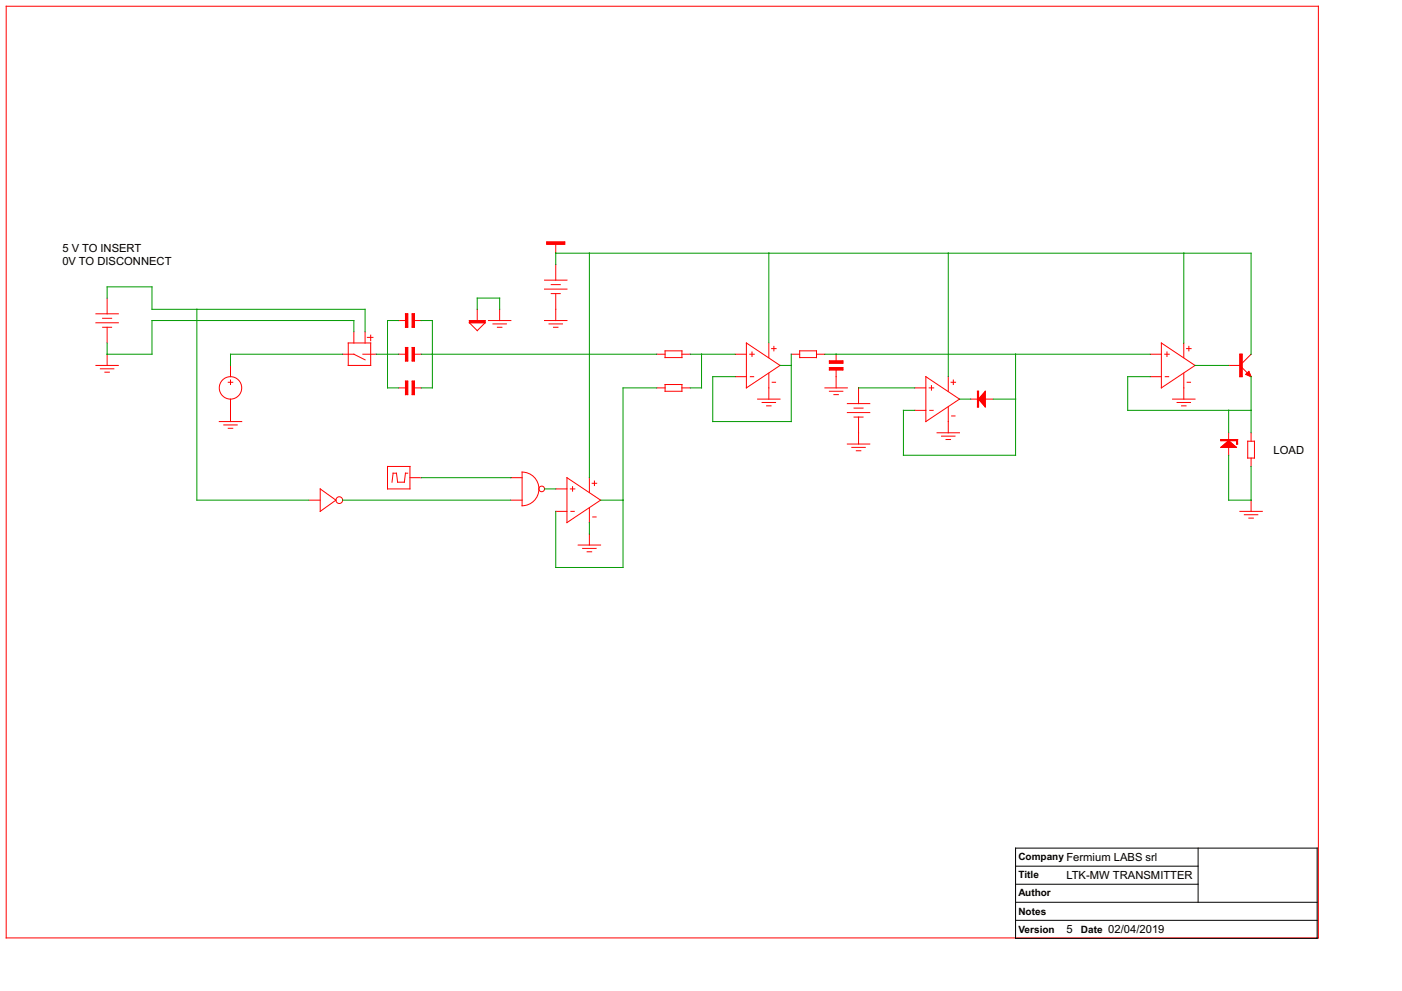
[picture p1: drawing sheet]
<svg xmlns="http://www.w3.org/2000/svg" width="297mm" height="210mm" viewBox="0 0 297 210" stroke-linecap="round" stroke-linejoin="round" font-family="sans-serif">
<g fill="#f00" stroke="#f00" stroke-width=".21">
<path d="M87.3 66.5h.5v2.8h-.5z"/>
<path d="M85.9 66.5h.5v2.8h-.5z"/>
<path d="M175.7 76.5h2.9v.4h-2.9z"/>
<path d="M175.7 77.9h2.9v.4h-2.9z"/>
<path d="M99.5 67.9h3.3v.5h-3.3z"/>
<path d="M87.3 73.6h.5v2.8h-.5z"/>
<path d="M85.9 73.6h.5v2.8h-.5z"/>
<path d="M115.9 51.3h3.7v.4h-3.7z"/>
<path d="M262.7 75h.4v4.8h-.4z"/>
<path d="M264.6 78.7l.4 1.1-1-.5z"/>
<path d="M208.8 82.9v3.3l-1.5-1.7z"/>
<path d="M207.1 82.9h.2v3.3h-.2z"/>
<path d="M87.3 80.8h.5v2.8h-.5z"/>
<path d="M85.9 80.8h.5v2.8h-.5z"/>
<path d="M258.7 94.8l1.6-1.4 1.6 1.4z"/>
<path d="M258.7 93.1h3.5v.9h-.2v-.7h-3.3z"/>
</g>
<g fill="none" stroke="#f00" stroke-width=".21">
<path d="M1.3 1.3h278v197.4h-278zM115.4 59.3h4.7M115.8 51.3h3.8v.4h-3.8zM117.7 51.7v1.9M117.7 56v3.3M20.3 66.5h4.8M20.3 68.4h4.8M20.3 77.4h4.8M21.3 78.1h2.8M21.7 69.3h1.9M21.7 67.4h1.9M22.2 78.8h1"/>
<path d="M22.7 63.1v3.4M22.7 69.3v3.3M22.7 75v2.4M48.8 77.4v2.4M72.6 75h2.4l2.3 1.2M73.8 72.6h4.7v4.8h-4.7zM75 70.3v2.3M76.9 75h2.8M77.3 70.3v2.3M77.8 71.5h1.2M78.5 71v1.2M84.5 67.9h1.4"/>
<path d="M84.5 75h1.4M85.9 66.5h.5v2.8h-.5zM85.9 73.6h.5v2.9h-.5zM87.3 66.5h.5v2.8h-.5zM87.3 73.6h.5v2.9h-.5zM87.8 67.9h1.4M87.8 75h1.4M99.4 68.4v-.5h3.4v.5M99.4 68.4h3.4M99.4 68.4l1.7 1.6 1.7-1.6M101.1 65.5v2.4M103.5 67.9h4.7"/>
<path d="M104.4 68.6h2.9M105.4 69.3h.9M105.9 65.5v2.4M115.4 67.9h4.7M115.4 61.2h4.7M116.3 68.6h2.9M116.8 60.3h1.9M116.8 62.2h1.9M117.3 69.3h.9M117.7 62.2v5.7M139.1 75h1.8M140.9 74.3h3.6v1.4h-3.6z"/>
<path d="M144.5 75h1.8M155.8 75h2.3M155.8 79.8h2.3M158.1 72.6l7.2 4.8-7.2 4.8zM158.9 75h.9M159 79.8h.7M159.3 74.6v.9M162.9 72.6v3.1M162.9 79.1v5.4M163.5 73.8h.9M164 73.4v.9M167.6 75h1.8"/>
<path d="M169.4 74.3h3.6v1.4h-3.6zM173 75h1.8M175.7 76.5h2.9v.4h-2.9zM175.7 77.9h2.9v.5h-2.9zM177.1 75v1.5M177.1 78.4v3.8M196.2 79.8l7.1 4.7-7.1 4.8zM200.9 79.8v3.1M243.7 75h2.4M243.7 79.8h2.4M246.1 72.6l7.1 4.8-7.1 4.8zM246.8 75h.9"/>
<path d="M246.9 79.8h.7M247.2 74.6v.9M250.8 72.6v3.1M250.8 79.1v5.4M251.4 73.8h1M251.9 73.4v.9M260.3 77.4h2.4M262.7 75h.5v4.8h-.5zM263.2 77.9l1.1 1.1M264.6 78.7l.5 1.1-1.1-.5zM265.1 75l-1.9 1.9M46.5 89.3h4.7"/>
<path d="M47.4 90h2.9M48.4 81h.9M48.4 90.7h.9M48.8 80.5v.9M48.8 84.5v4.8M82.1 98.8h4.8v4.8h-4.8zM84.5 82.2h1.4M85.9 80.7h.5v2.9h-.5zM87.3 80.7h.5v2.9h-.5zM87.8 82.2h1.4M110.6 100a3.6 3.6 0 0 1 3.6 3.6 3.6 3.6 0 0 1-3.6 3.5zM139.1 82.2h1.8"/>
<path d="M140.9 81.4h3.6v1.5h-3.6zM144.5 82.2h1.8M160.5 84.5h4.8M161.5 85.3h2.8M162.4 86h1M163.6 81h.7M174.8 82.2h4.7M175.7 82.9h2.9M176.7 83.6h.9M179.5 94h4.8M179.5 85.5h4.8M179.5 87.4h4.8"/>
<path d="M180.5 94.8h2.8M180.9 86.4h1.9M180.9 88.3h1.9M181.4 95.5h1M181.9 82.2v3.3M181.9 88.3v5.7M193.8 82.2h2.4M193.8 86.9h2.4M196.9 82.2h.9M197 86.9h.7M197.3 81.7v.9M198.5 91.7h4.8"/>
<path d="M199.5 92.4h2.8M200.4 93.1h1M200.9 86.2v5.5M201.5 81h1M201.6 88.1h.7M202 80.5v.9M205.7 84.5h1.4M207.1 82.9h.2v3.3h-.2zM208.8 84.5h1.6M208.8 82.9v3.3l-1.5-1.7zM248.4 84.5h4.8M249.4 85.3h2.8"/>
<path d="M250.3 86h1M251.5 81h.7M258.6 93.1h3.6v.9h-.2v-.7h-3.4zM258.6 94.8l1.7-1.5 1.7 1.5zM260.3 91.7v1.4M260.3 94.8v1.6M264.4 93.5h1.4v3.5h-1.4zM265.1 91.7v1.8M265.1 97v1.8M65.5 105.9h2.3M67.8 103.6l3.4 2.3-3.4 2.4zM86.4 100.2h-.5l-.2 1.9h-1.5l-.2-1.9h-.7l-.2 1.9"/>
<path d="M86.9 101.2h2.3M108.2 101.2h2.4M108.2 105.9h2.4M117.7 103.6h2.4M117.7 108.3h2.4M120.1 101.2l7.1 4.7-7.1 4.8zM120.8 103.6h1M121 108.3h.7M121.3 103.1v.9M122.5 115.4h4.7M123.4 116.2h2.9M124.4 116.9h.9"/>
<path d="M124.9 113.1v2.3M124.9 101.2v3.1M124.9 107.6v3.1M125.5 102.4h.9M125.6 109.5h.7M125.9 101.9v.9M262.7 108.3h4.7M263.6 109h2.9M264.6 109.7h.9M265.1 105.9v2.4"/>
<circle cx="48.8" cy="82.2" r="2.38"/>
<circle cx="71.9" cy="105.9" r=".71"/>
<circle cx="114.8" cy="103.6" r=".59"/>
</g>
<g fill="none" stroke="#090" stroke-width=".21">
<path d="M117.7 56v-2.4h147.4v21.4M124.9 53.6v47.6M162.9 53.6v19M200.9 53.6v26.2M250.8 53.6v19M22.7 63.1v-2.3h9.5v4.7h45.1v4.8M41.7 65.5v40.4h23.8M72.6 75h-23.8v2.4M75 70.3v-2.4h-42.8v7.1h-9.5v-2.4M79.7 75h4.8M84.5 67.9h-2.4v14.3h2.4M89.2 67.9h2.4v14.3h-2.4"/>
<path d="M89.2 75h49.9M101.1 65.5v-2.4h4.8v2.4M146.3 75h9.5M148.6 75v7.2h-2.3M165.3 77.4h2.3M167.6 75v14.3h-16.6v-9.5h4.8M174.8 75h68.9M177.1 75h.1M215.2 75v21.4h-23.8v-9.5h2.4M243.7 79.8h-4.8v7.1h26.2M253.2 77.4h7.1M265.1 79.8v11.9"/>
<path d="M139.1 82.2h-7.1v38h-14.3v-11.9M181.9 82.2h11.9M203.3 84.5h2.4M210.4 84.5h4.8M260.3 96.4v9.5h4.8v-7.1M260.3 86.9v4.8M72.6 105.9h35.6M89.2 101.2h19M115.4 103.6h2.3M124.9 110.7v2.4M127.2 105.9h4.8"/>
</g>
<path d="M215.2 179.6h63.9v19.2h-63.9zM253.8 179.6v11.5M215.2 183.5h38.6M215.2 187.3h38.6M215.2 191.1h63.9M215.2 194.9h63.9" fill="none" stroke="#000" stroke-width=".21"/>
<g font-size="2.4">
<text x="13.2" y="53.4">5 V TO INSERT</text>
<text x="13.2" y="56.1">0V TO DISCONNECT</text>
<text x="269.8" y="96.2">LOAD</text>
<text x="225.9" y="186.2">LTK-MW TRANSMITTER</text>
<text x="225.9" y="197.7">5</text>
</g>
<g font-size="2.1">
<text x="215.8" y="182.2">Company Fermium LABS srl</text>
<text x="215.8" y="189.9">Author</text>
<text x="215.8" y="186.1">Title</text>
<text x="215.8" y="197.5">Version</text>
<text x="215.8" y="193.7">Notes</text>
<text x="229" y="197.5">Date 02/04/2019</text>
</g>
</svg>
